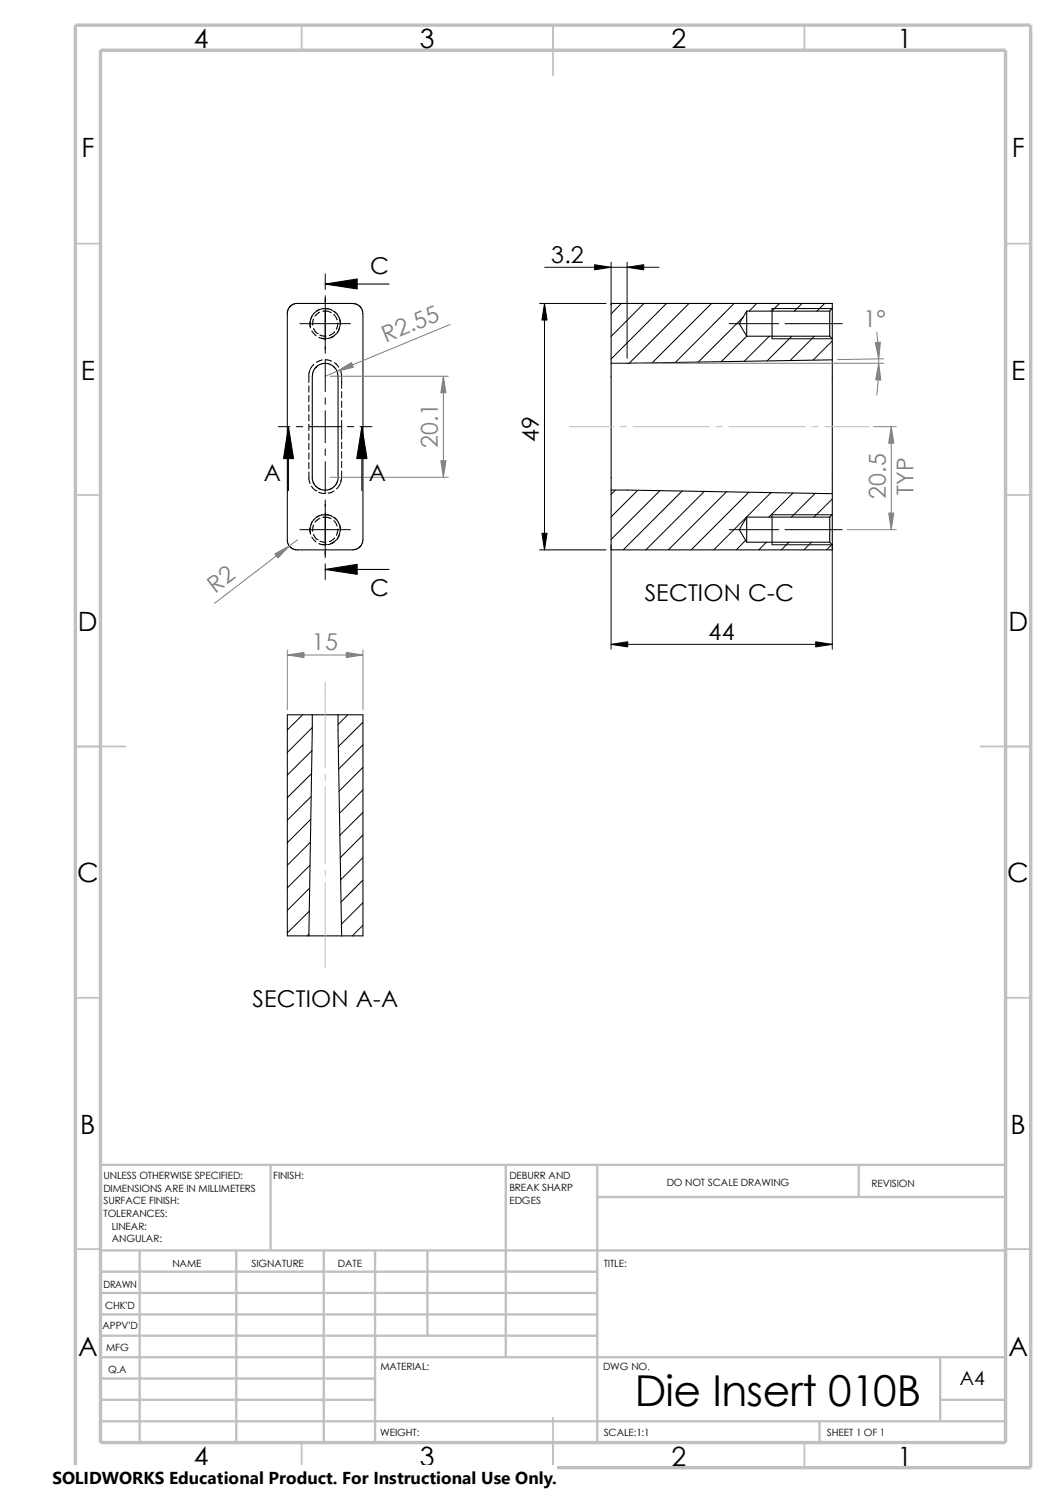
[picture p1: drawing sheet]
<svg xmlns="http://www.w3.org/2000/svg" width="210mm" height="297mm" viewBox="0 0 210 297" stroke-linecap="round" stroke-linejoin="round" font-family="sans-serif">
<g fill="none" stroke="#c0c0c0" stroke-width=".34">
<path d="M60 5v5M110 5v10M160 5v5M15 48.5h5M200 48.5h5M15 98.5h5M200 98.5h5M15 148.5h10M195 148.5h10M15 198.5h5M200 198.5h5M15 248.5h5"/>
<path d="M200 248.5h5M60 287v5M110 282v10M160 287v5"/>
</g>
<g fill="none" stroke="#c0c0c0" stroke-width=".47">
<path d="M53.8 231.7v17.1M100.6 231.7v38.3M118.8 231.7v55.3M118.8 238.1h81.2M170.8 231.7v6.4M200 231.7h-180v55.3M20 248.8h180M20 257.2h98.8M20 253h98.8M27.8 248.8v38.2M47 248.8v38.2M64.4 248.8v38.2"/>
<path d="M74.6 248.8v38.2M85 248.8v16.9M20 265.7h98.8M20 261.5h98.8M20 278.5h54.6M20 274.2h54.6M20 270h180M187 278.5h13M187 270v12.7M20 282.7h180M163 282.7v4.3"/>
</g>
<path d="M15 5h190v287h-190zM20 10h180v277h-180z" fill="none" stroke="#c0c0c0" stroke-width=".68" stroke-linecap="butt"/>
<g fill="none" stroke="#000" stroke-width=".2">
<path d="M64.7 59.4v10M108.3 53.2h22.8M121.5 52.2v8.5M124.7 52.2v19.1M59.6 64.4h10.1M61.4 76.8v1.2M61.4 78.7v1.2M61.6 64l.2 1.2M61.6 73.7l-.2 .7v1.7M62 65.8l.9 1M62.1 62.9l-.1 .1a2.88 2.88 0 0 0-.2 2.2M62.3 63.5l-.1 1.2"/>
<path d="M62.4 65.3l.7 1M62.4 72.4l-.7 1.1M63.1 66.3h.1M63.4 67.1l1.2 .3M63.5 61.6a2.94 2.94 0 0 0-1.7 1.8M63.6 62.1l-1 .8M63.6 66.6l.4 .2h.9M63.9 67.3l.7 .1M64.1 61.4l-1.2 .5M64.1 71.6l-1.2 .5M64.1 61.4h1.1M64.2 61.9h.8l.9 .3"/>
<path d="M64.7 61.3l1.2 .3M64.7 71.6l1.2 .2M65.1 67.3l-.5 .1M65.9 61.7l1 .7M66.4 62.6l.6 1M66.4 66.8l-1.2 .5M66.5 61.9l.8 1M66.5 66l-.2 .3-.8 .4M66.5 72.1l.9 .9M66.8 66.5l-.7 .6h-.4M67.2 64.3l-.3 1.2M67.3 62.9a2.35 2.35 0 0 1 .3 1.8"/>
<path d="M67.5 65.3l-.6 1.1M67.6 63.5l.1 .7M67.6 64.8l-.4 1.2M67.7 73.6l.2 1.2v2.5M67.9 77.9v1.3M67.9 79.8v1.3M107.3 60.4h13.2M108.3 60.4v49M123.6 60.4l-2.1 2M128.1 60.4l-6.6 6.5M132.5 60.4l-11 11M137 60.4l-11.9 11.9"/>
<path d="M141.5 60.4l-11.8 11.8M145 64.4h9.9M146 60.4l-11.7 11.7M147.8 63.1l-8.9 9M148.5 66.9l-5.1 5.1M150.5 60.4l-1.5 1.5M153 66.9l-5 5M153.5 67.4h12M153.5 61.4h12M155 60.4l-1.5 1.5M156.1 64.4h11.4M157.5 66.9l-4.9 4.9"/>
<path d="M159.5 60.4l-1.5 1.5M162 66.9l-4.9 4.8M164 60.4l-1.5 1.5M165.5 67.8l-3.8 3.8M61.4 93.9v1.4l.2 .9M61.4 80.6v1.2M61.4 82.5v1.2M61.4 84.4v1.2M61.4 86.3v1.2M61.4 88.2v1.3M61.4 90.1v1.3M61.4 92v1.3"/>
<path d="M61.9 96.7l.9 .9M62.8 97.6h.1M63.4 97.9l1.2 .3M66.4 97.7l-.6 .3-.6 .1M67.6 96.2l-.7 1M67.9 81.7v1.3M67.9 83.6v3.7M67.9 88v1.2M67.9 89.9v1.2M67.9 91.8v1.2M67.9 93.7v1.3l-.2 1.1M122.4 97.5l-.9 .8"/>
<path d="M126.8 97.5l-5.3 5.3M131.3 97.6l-9.8 9.7M135.7 97.7l-11.7 11.7M140.1 97.7l-11.7 11.7M144.5 97.8l-11.6 11.6M148.9 97.9l-11.4 11.5M153.3 98l-11.4 11.4M157.7 98l-4.8 4.9M162.1 98.1l-4.7 4.8M165.5 99.3l-3.6 3.6M59.6 105.4h10.1M61.6 105l.2 1.3"/>
<path d="M62 106.8l.9 1M62.1 103.8l-.1 .2a3 3 0 0 0-.2 2.2M62.3 104.4l-.1 1.3M62.4 106.3l.7 1M63.1 107.3h.1M63.4 108.1l.5 .2M63.5 102.6l-1.1 .7-.6 1.1M63.6 103.1l-1 .8M63.6 107.7l1.3 .2M63.9 108.3l.7 .1M64.1 102.4l-1.2 .5M64.1 102.4h1.2"/>
<path d="M64.2 102.9h.8l.9 .3M64.3 108.4h.3M64.7 102.4l1.2 .2M64.7 100.4v10M65.1 108.3l-.5 .1M65.9 102.7l1 .7M66.4 103.6l.3 .3 .3 .7M66.4 107.8l-.6 .4-.6 .1M66.5 103l.8 .9M66.5 107l-1 .7M66.8 107.4l-.7 .6-.4 .1M67.2 105.2l-.3 1.3"/>
<path d="M67.3 103.9a2.5 2.5 0 0 1 .3 1.8M67.5 106.3l-.6 1.1M67.6 104.4l.1 .8M67.6 105.7l-.4 1.3M107.3 109.4h13.2M121.5 108.4v20.8M145 105.4h9.9M148.3 107.5l-1.9 1.9M152.4 107.9l-1.5 1.5M153.5 108.4h12M153.5 102.4h12M156.1 105.4h11.4"/>
<path d="M156.9 107.9l-1.5 1.5M161.4 107.9l-1.5 1.5M165.4 108.3l-1 1.1M165.5 108.4v20.8M121.5 128.2h44M60.2 142.2l-3.1 3M61.9 158.5l-4.8 4.7M62 153.9l-4.9 4.8M62.1 149.3l-5 4.9M62.1 144.7l-5 5M69.2 142.2l-2 1.9M72.2 143.7l-4.9 4.8"/>
<path d="M72.2 148.2l-4.8 4.8M72.2 152.7l-4.8 4.7M72.2 157.1l-4.7 4.7M61.6 176.7l-4.5 4.4M61.6 172.1l-4.5 4.5M61.7 167.6l-4.6 4.5M61.8 163l-4.7 4.6M72.2 161.6l-4.6 4.6M72.2 166.1l-4.6 4.5M72.2 170.6l-4.5 4.4M72.2 175.1l-4.4 4.4M72.2 179.6l-4.3 4.3"/>
<path d="M61.4 185.8l-.3 .4M61.5 181.3l-4.4 4.3M72.2 184.1l-2.1 2.1"/>
</g>
<g fill="none" stroke="#000" stroke-width=".21">
<path d="M64.7 56.5h12.7M64.7 54.5v3.1M64.7 58.8v1.3M64.7 61.4v6.3M64.7 69v1.3M64.7 71.5v6.4M64.7 79.2v1.2M121.5 72.3v25.2M148.5 61.9h16.5M148.5 61.9l-1.5 2.5 1.5 2.5M148.5 66.9h16.5M148.5 61.9v5"/>
<path d="M153.5 61.4v6M165 66.9l.5 .5M165 61.9v5M165.5 71.6v26.6M165.5 61.3v6.1M165.5 71.6l-44 .7M165.5 61.3v-.9h-44v11.9M165.5 67.4v4.2M165.5 61.3l-.5 .6M55.4 84.9h2.3M57.4 84.9v12.7M58.9 84.9h1.3"/>
<path d="M61.5 84.9h6.3M64.7 81.7v6.4M64.7 89.3v1.3M64.7 91.9v6.3M64.7 99.5v1.3M67.2 95v-20.6l-.4-.9-.7-.8-.8-.4h-1.1l-.9 .3-.6 .6-.6 1.2v21l.3 .8 .5 .6 .7 .5 1.1 .2 1-.2 .8-.5 .6-.8 .2-1M69.1 84.9h1.3M71.6 84.9h2.4M72 84.9v12.7M121.5 97.5v11.9h44v-1M121.5 97.5l44 .7M165.5 98.2v4.2"/>
<path d="M59.2 109.4l11.4-.1 1-.5 .5-1 .1-45.4-.1-.7-.4-.7-.4-.3-.7-.3h-11.8l-1 .5-.4 .5-.3 .6v45.8l.3 .6 .5 .6 .7 .3 .6 .1M64.7 113.3h12.7M64.7 102v6.4M64.7 109.6v1.3M64.7 112.2v3.1M148.5 102.9h16.5M148.5 102.9l-1.5 2.5 1.5 2.5M148.5 107.9h16.5M148.5 102.9v5M153.5 102.4v6M165 107.9l.5 .5M165 102.9v5"/>
<path d="M165.5 102.4v6M165.5 102.4l-.5 .5M62.1 142.2h5.1M62.1 142.2h-5v44h4.3M62.1 142.2l-.7 44M67.2 142.2l.7 44M67.2 142.2h5v44h-4.3M61.4 186.2h6.5"/>
</g>
<path d="M113.3 84.9h8.8M123.4 84.9h1.2M125.9 84.9h15.2M142.4 84.9h1.3M144.9 84.9h15.3M161.5 84.9h1.2M164 84.9h8.8M64.7 135.7v17M64.7 154v1.3M64.7 156.5v15.3M64.7 173.1v1.2M64.7 175.6v17" fill="none" stroke="#c0c0c0" stroke-width=".2"/>
<g fill="none" stroke="#808080" stroke-width=".2">
<path d="M65.7 74.8h23.5M88.2 74.8v20.2M89.5 64.6l-24.8 10.2M125.7 72.3h50.1M174.4 66.1l.4 6.2-.1 3.1-.3 3.2M175.8 71.4l-9.3 .1M65.7 95h23.5M173.8 84.9h4.5M177.2 84.9v20.5M59.2 107.4l-16.5 12.6M168.5 105.4h9.8M57.1 129.3v11.9"/>
<path d="M57.1 130.3h15.1M72.2 129.3v11.9"/>
</g>
<g fill="#808080" stroke="#808080" stroke-width=".2">
<path d="M177.2 84.9l.6 3.3h-1.1z"/>
<path d="M176.7 102.1h1.1l-.6 3.3z"/>
<path d="M68.9 129.8l3.3 .5-3.3 .5z"/>
<path d="M57.1 130.3l3.4-.5v1z"/>
<path d="M174.8 72.3l.4 3.3h-1z"/>
<path d="M174.1 68.2l1-.1-.3 3.3z"/>
<path d="M67 73.9l2.9-1.8 .4 1z"/>
<path d="M87.7 91.7h1l-.5 3.3z"/>
<path d="M88.2 74.8l.5 3.3h-1z"/>
<path d="M54.7 110.2l2.9-1.6-2.3 2.4z"/>
</g>
<path d="M118.2 52.7l3.3 .5-3.3 .5zM124.7 53.2l3.3-.5v1zM108.3 60.4l.5 3.3h-1zM107.8 106.1h1l-.5 3.3zM121.5 128.2l3.3-.5v1zM162.2 127.7l3.3 .5-3.3 .5z" fill="#000" stroke="#000" stroke-width=".2"/>
<path d="M64.7 56.5l6.3-1v2zM57.4 84.9l1 6.3h-2zM72 84.9l1 6.3h-2zM64.7 113.3l6.3-1v2z" fill="#000" stroke="#000" stroke-width=".21"/>
<path d="M10.4 291.5h100.4v5.5h-100.4z" fill="#fff"/>
<text font-size="8.5" x="126.2" y="279.7">Die Insert 010B</text>
<g font-size="5.3">
<text x="38.5" y="9.6">4</text>
<text x="83.5" y="9.6">3</text>
<text x="133.5" y="9.6">2</text>
<text x="178.5" y="9.6">1</text>
<text x="16.2" y="31.3">F</text>
<text x="201.2" y="31.3">F</text>
<text x="16" y="75.6">E</text>
<text x="201.1" y="75.6">E</text>
<text x="15.5" y="125.6">D</text>
<text x="200.6" y="125.6">D</text>
<text x="15.3" y="175.6">C</text>
<text x="200.3" y="175.6">C</text>
<text x="16" y="225.6">B</text>
<text x="201" y="225.6">B</text>
<text x="15.5" y="269.8">A</text>
<text x="200.5" y="269.8">A</text>
<text x="38.5" y="291.6">4</text>
<text x="83.5" y="291.6">3</text>
<text x="133.5" y="291.6">2</text>
<text x="178.5" y="291.6">1</text>
</g>
<g font-size="4.6">
<text x="109.6" y="52.2">3.2</text>
<text x="73.6" y="54.6">C</text>
<text x="107.2" y="88" transform="rotate(-90 107.2 88)">49</text>
<text x="52.5" y="95.6">A</text>
<text x="73.4" y="95.6">A</text>
<text x="73.6" y="118.7">C</text>
<text x="128.2" y="119.6">SECTION C-C</text>
<text x="140.9" y="127.3">44</text>
<text x="50.2" y="200.2">SECTION A-A</text>
</g>
<g font-size="4.6" fill="#808080">
<text x="171.7" y="65.2">1°</text>
<text x="76.8" y="68.2" transform="rotate(-22 76.8 68.2)">R2.55</text>
<text x="87.1" y="89.2" transform="rotate(-90 87.1 89.2)">20.1</text>
<text x="176.2" y="99.2" transform="rotate(-90 176.2 99.2)">20.5</text>
<text x="181.7" y="98.4" transform="rotate(-90 181.7 98.4)">TYP</text>
<text x="42.8" y="118.1" transform="rotate(-37 42.8 118.1)">R2</text>
<text x="62" y="129.4">15</text>
</g>
<text font-size="3.9" x="190.9" y="275.5">A4</text>
<text font-size="3.4" x="10.4" y="295.2">SOLIDWORKS Educational Product. For Instructional Use Only.</text>
<g font-size="2">
<text x="20.6" y="234.6">UNLESS OTHERWISE SPECIFIED:</text>
<text x="20.6" y="237.1">DIMENSIONS ARE IN MILLIMETERS</text>
<text x="20.6" y="239.6">SURFACE FINISH:</text>
<text x="54.4" y="234.6">FINISH:</text>
<text x="101.3" y="239.5">EDGES</text>
<text x="101.3" y="234.5">DEBURR AND</text>
<text x="101.3" y="237">BREAK SHARP</text>
<text x="132.6" y="236">DO NOT SCALE DRAWING</text>
<text x="173.3" y="236.2">REVISION</text>
<text x="20.6" y="242.1">TOLERANCES:</text>
<text x="22.2" y="244.6">LINEAR:</text>
<text x="22.2" y="247.1">ANGULAR:</text>
<text x="50" y="252">SIGNATURE</text>
<text x="67.2" y="252">DATE</text>
<text x="120.1" y="252">TITLE:</text>
<text x="20.6" y="256.2">DRAWN</text>
<text x="34.3" y="252.1">NAME</text>
<text x="20.9" y="260.4">CHK'D</text>
<text x="20.4" y="264.5">APPV'D</text>
<text x="21.1" y="268.8">MFG</text>
<text x="21.5" y="273.1">Q.A</text>
<text x="75.6" y="272.5">MATERIAL:</text>
<text x="119.9" y="272.5">DWG NO.</text>
<text x="75.6" y="285.6">WEIGHT:</text>
<text x="120.1" y="285.6">SCALE:1:1</text>
<text x="164.5" y="285.6">SHEET 1 OF 1</text>
</g>
</svg>
